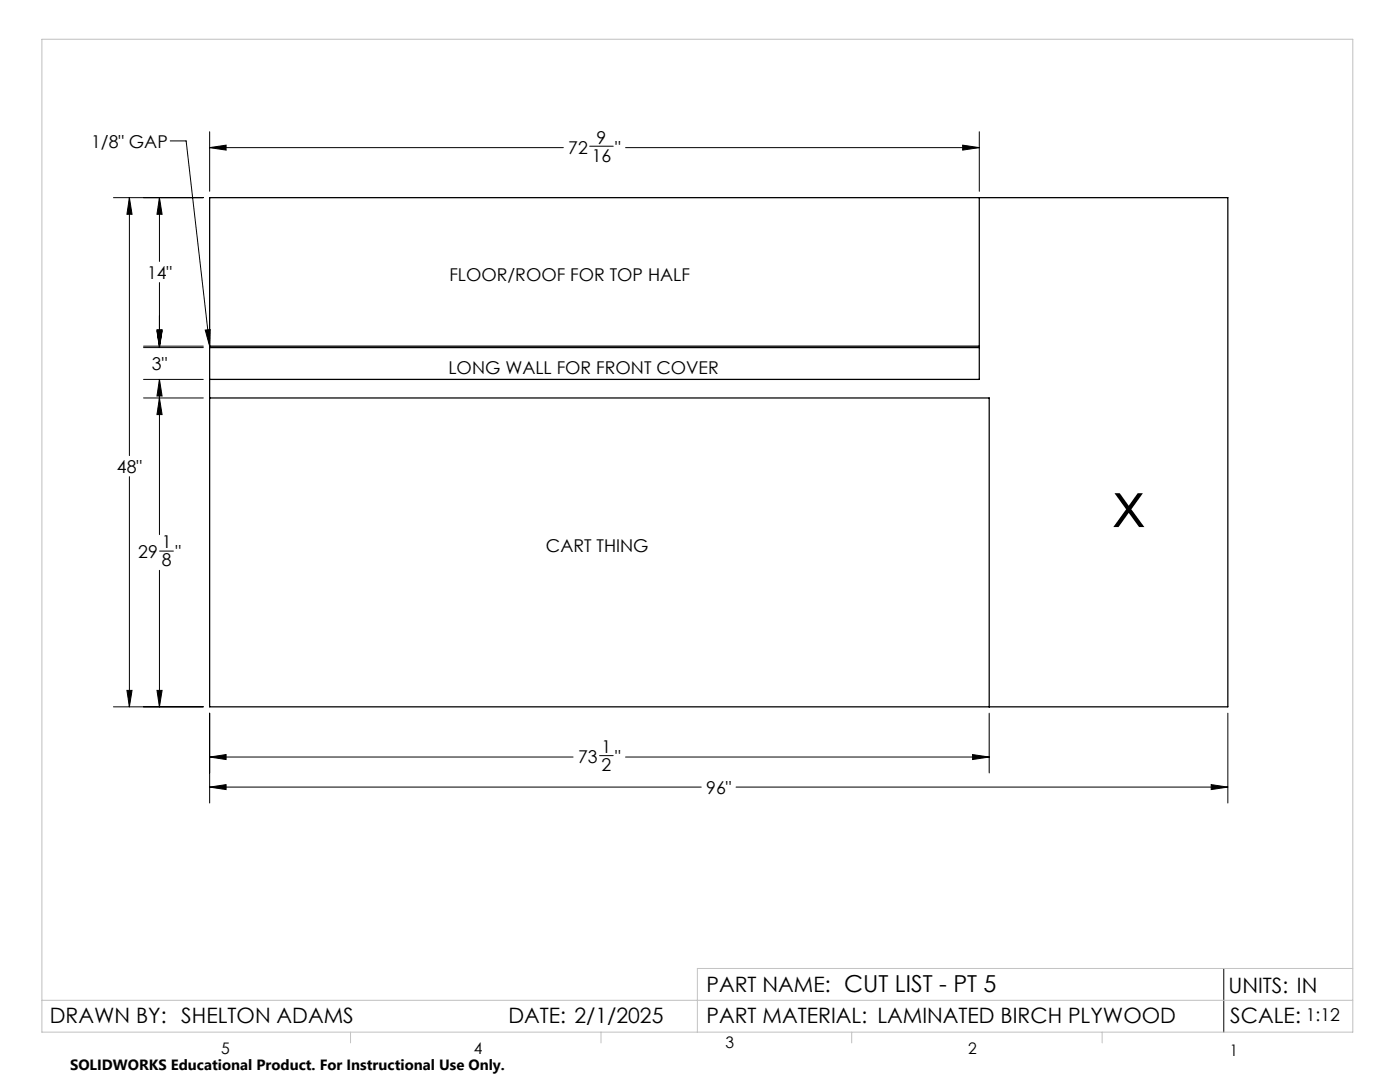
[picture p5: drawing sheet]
<svg xmlns="http://www.w3.org/2000/svg" width="279mm" height="216mm" viewBox="0 0 279 216" stroke-linecap="round" stroke-linejoin="round" font-family="sans-serif">
<path d="M41.8 39.4h203.2v101.6h-203.2zM195.4 39.4v29.7h-153.6M41.8 79.4h155.6v61.6M41.8 69.4h153.6v6.3h-153.6" fill="none" stroke="#000" stroke-width=".25"/>
<g fill="none" stroke="#000" stroke-width=".2">
<path d="M22.6 39.4h18M25.8 39.4l.6 3.4h-1.1zM25.8 39.4v51.5M31.8 39.4l.5 3.4h-1zM31.8 39.4v12.8M34 28.1h3.1l4.7 41M41.8 29.5l3.3-.5v1zM41.8 26.3v11.9M41.8 29.5h70.6M117.7 29.2h4.7M124.8 29.5h70.6M192.1 29l3.3 .5-3.3 .5z"/>
<path d="M195.4 26.3v11.9M31.8 56.4v13M28.6 79.4h12M28.6 69.1h12M28.6 69.4h12M28.6 75.7h12M31.3 65.8h1l-.5 3.3zM31.3 66h1l-.5 3.4zM31.8 79.4l.5 3.3h-1zM31.8 75.7l.5 3.3h-1zM31.8 75.7v31M41 65.9l.9-.1-.1 3.3z"/>
<path d="M25.8 95.1v45.9M31.8 113.8v27.2M31.9 110h2.7M25.3 137.8h1.1l-.6 3.2zM31.3 137.8h1l-.5 3.2zM22.6 141h18M41.8 157.1l3.3-.5v1zM41.8 151.1l3.3-.5v1zM41.8 142.3v17.9M41.8 157.1h98.1M41.8 151.1h72.6M119.7 150.8h2.7"/>
<path d="M124.8 151.1h72.6M146.9 157.1h98.1M194.1 150.6l3.3 .5-3.3 .5zM197.4 142.3v11.9M241.7 156.6l3.3 .5-3.3 .5zM245 142.3v17.9M244.2 193.3v12.7"/>
</g>
<path d="M8.4 7.8h261.6v198.2h-261.6zM8.4 199.6h261.6M270 193.3h-130.8v12.7M70 206v2.1M119.9 206v2.1M170 206v2.1M220 206v2.1" fill="none" stroke="#c0c0c0" stroke-width=".2"/>
<path d="M25.8 39.4l.6 3.4h-1.1zM25.3 137.8h1.1l-.6 3.2zM41.8 157.1l3.3-.5v1zM241.7 156.6l3.3 .5-3.3 .5zM192.1 29l3.3 .5-3.3 .5zM41.8 29.5l3.3-.5v1zM41.8 151.1l3.3-.5v1zM194.1 150.6l3.3 .5-3.3 .5zM31.8 79.4l.5 3.3h-1zM31.3 137.8h1l-.5 3.2zM31.8 39.4l.5 3.4h-1zM31.3 65.8h1l-.5 3.3zM31.3 66h1l-.5 3.4zM31.8 75.7l.5 3.3h-1zM41 65.9l.9-.1-.1 3.3z" fill="#000"/>
<text font-size="12.7" x="222.2" y="105.2">x</text>
<g font-size="4.2">
<text x="141" y="198">PART NAME: CUT LIST - PT 5</text>
<text x="245.2" y="198.1">UNITS: IN</text>
<text x="10" y="204.1">DRAWN BY: SHELTON ADAMS</text>
<text x="101.5" y="204.1">DATE: 2/1/2025</text>
<text x="141" y="204.1">PART MATERIAL: LAMINATED BIRCH PLYWOOD</text>
<text x="245.5" y="204.2">SCALE:</text>
</g>
<g font-size="3.5">
<text x="18.2" y="29.5">1/8&quot; GAP</text>
<text x="119.1" y="28.6">9</text>
<text x="113.4" y="30.6">72</text>
<text x="118.1" y="32.2">16</text>
<text x="122.8" y="30.6">&quot;</text>
<text x="29.3" y="55.6">14&quot;</text>
<text x="89.7" y="56">FLOOR/ROOF FOR TOP HALF</text>
<text x="30.3" y="73.8">3&quot;</text>
<text x="89.5" y="74.6">LONG WALL FOR FRONT COVER</text>
<text x="23.3" y="94.3">48&quot;</text>
<text x="27.6" y="111.4">29</text>
<text x="32.3" y="109.4">1</text>
<text x="32.3" y="113">8</text>
<text x="35" y="111.4">&quot;</text>
<text x="109" y="110.2">CART THING</text>
<text x="115.4" y="152.2">73</text>
<text x="120.1" y="150.2">1</text>
<text x="120.1" y="153.8">2</text>
<text x="122.8" y="152.2">&quot;</text>
<text x="140.9" y="158.4">96&quot;</text>
<text x="260.6" y="203.8">1:12</text>
</g>
<g font-size="3.2">
<text x="144.8" y="209.2">3</text>
<text x="44.2" y="210.4">5</text>
<text x="94.6" y="210.3">4</text>
<text x="193.2" y="210.3">2</text>
<text x="245.4" y="210.6">1</text>
</g>
<text font-size="3" x="14" y="213.5">SOLIDWORKS Educational Product. For Instructional Use Only.</text>
</svg>
